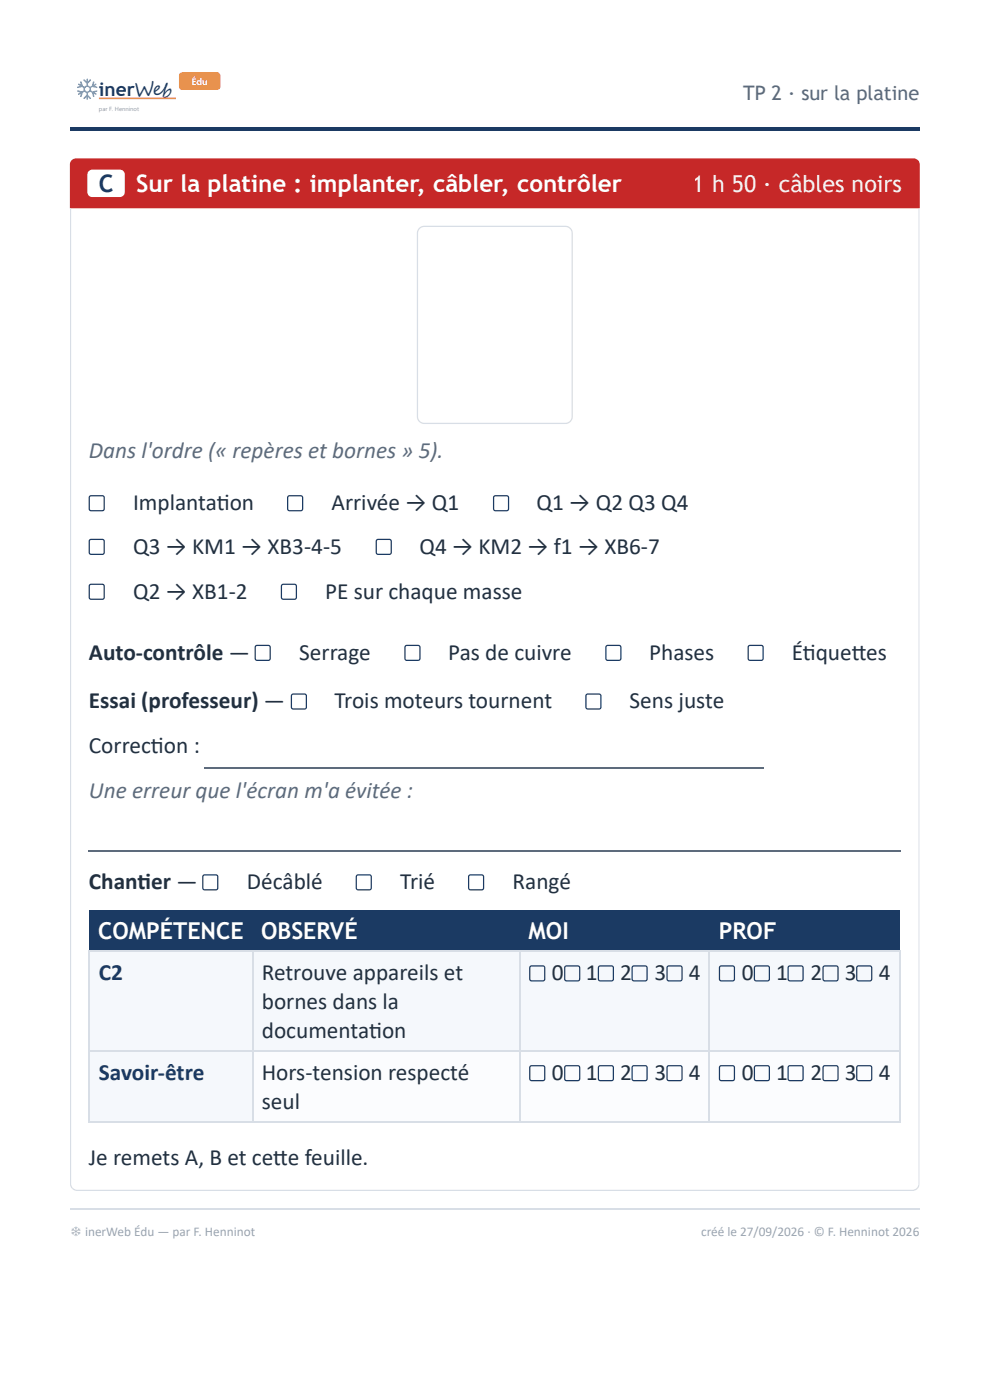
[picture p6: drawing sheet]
<svg xmlns="http://www.w3.org/2000/svg" width="210mm" height="297mm" viewBox="0 0 210 297" stroke-linecap="round" stroke-linejoin="round" font-family="sans-serif">
<path d="M14.8 27h180.2v.8h-180.2z" fill="#1b3a63"/>
<path d="M15.2 34l.9-.4h177.6a1.32 1.32 0 0 1 1.3 1.3v9.3h-180.2v-9.3z" fill="#c62828"/>
<g fill="#d8dee6">
<path d="M14.8 251.7h180.2v1h-180.2z"/>
<path d="M194 44.2h1v208.5h-1z"/>
<path d="M14.8 44.2h1v208.5h-1z"/>
</g>
<path d="M88.9 48.4l.5-.3 .6-.1h29.9a1.46 1.46 0 0 1 1.4 1.5v38.9a1.46 1.46 0 0 1-1.4 1.4h-29.9a1.46 1.46 0 0 1-1.5-1.4v-38.9l.1-.6z" fill="none" stroke="#d8dee6" stroke-width=".26"/>
<path d="M18.8 180.6h172.2" fill="none" stroke="#5d6b7c" stroke-width=".26"/>
<g fill="#1b3a63">
<path d="M19 193.1h34.4v8.5h-34.4z"/>
<path d="M53.4 193.1h56.9v8.5h-56.9z"/>
<path d="M110.3 193.1h40.2v8.5h-40.2z"/>
<path d="M150.5 193.1h40.3v8.5h-40.3z"/>
</g>
<g fill="#f5f8fc">
<path d="M19 201.6h34.4v21.2h-34.4z"/>
<path d="M53.4 201.6h56.9v21.2h-56.9z"/>
<path d="M110.3 201.6h40.2v21.2h-40.2z"/>
<path d="M150.5 201.6h40.3v21.2h-40.3z"/>
</g>
<g fill="#fbfcfe">
<path d="M19 222.8h34.4v15.1h-34.4z"/>
<path d="M53.4 222.8h56.9v15.1h-56.9z"/>
<path d="M110.3 222.8h40.2v15.1h-40.2z"/>
<path d="M150.5 222.8h40.3v15.1h-40.3z"/>
</g>
<path d="M19 222.8h34.4v15.1h-34.4z" fill="#f5f8fc"/>
<path d="M18.8 201.7h172.2M18.9 201.6v36.5M53.6 201.6v36.5M110.2 201.6v36.5M150.4 201.6v36.5M190.9 201.6v36.5M18.8 222.9h172.2M18.8 238h172.2M14.8 256.5h180.2" fill="none" stroke="#d8dee6" stroke-width=".26"/>
<path d="M21 20.8h16.3" fill="none" stroke="#e8914a" stroke-width=".38"/>
<path d="M38.2 15.5l.5-.2h7.3a.75 .75 0 0 1 .7 .8v2.2a.75 .75 0 0 1-.7 .8h-7.3a.75 .75 0 0 1-.8-.8v-2.2z" fill="#e8914a"/>
<path d="M18.8 36.3l.8-.3h5.8a1.06 1.06 0 0 1 1.1 1v3.7a1.06 1.06 0 0 1-1.1 1.1h-5.8a1.06 1.06 0 0 1-1.1-1.1v-3.7z" fill="#fff"/>
<g fill="none" stroke="#1b3a63" stroke-width=".26">
<path d="M19 105.3l.3-.1 2.7 .1 .1 .3-.1 2.6-.3 .1-2.7-.1-.1-.2zM19 114.5l.3-.1 2.7 .1 .1 .3-.1 2.7-.3 .1-2.7-.1-.1-.3zM61.1 105.3l.3-.1 2.6 .1 .2 .3-.2 2.6-.2 .1-2.7-.1-.1-.2zM79.9 114.5l.3-.1 2.6 .1 .1 .3-.1 2.7-.3 .1-2.6-.1-.1-.3zM104.8 105.3l.2-.1 2.7 .1 .1 .3-.1 2.6-.3 .1-2.6-.1-.2-.2zM19 124.1l.3-.1 2.7 .1 .1 .3-.1 2.6-.3 .1-2.7-.1-.1-.3zM54.2 137l.3-.1 2.7 .1 .1 .3-.1 2.7-.3 .1-2.7-.1-.1-.3zM59.8 124.1l.3-.1 2.6 .1 .1 .3-.1 2.6-.3 .1-2.6-.1-.1-.3zM86 137l.3-.1 2.6 .1 .1 .3-.1 2.7-.3 .1-2.6-.1-.1-.3zM128.6 137l.3-.1 2.6 .1 .1 .3-.1 2.7-.3 .1-2.6-.1-.1-.3zM158.7 137l.3-.1 2.7 .1 .1 .3-.1 2.7-.3 .1-2.7-.1-.1-.3zM61.9 147.4l.3-.2 2.6 .2 .2 .2-.2 2.7-.2 .1-2.7-.1-.1-.3z"/>
<path d="M124.3 147.4l.3-.2 2.7 .2 .1 .2-.1 2.7-.3 .1-2.7-.1-.1-.3zM43.1 185.7l.3-.1 2.7 .1 .1 .3-.1 2.7-.3 .1-2.7-.1-.1-.3zM75.7 185.7l.2-.1 2.7 .1 .1 .3-.1 2.7-.3 .1-2.6-.1-.2-.3zM99.5 185.7l.2-.1 2.7 .1 .1 .3-.1 2.7-.3 .1-2.6-.1-.1-.3zM112.4 205l.3-.1 2.7 .1 .1 .3-.1 2.7-.3 .1-2.7-.1-.1-.3zM119.8 205l.3-.1 2.7 .1 .1 .3-.1 2.7-.3 .1-2.7-.1-.1-.3zM127 205l.3-.1 2.6 .1 .1 .3-.1 2.7-.3 .1-2.6-.1-.1-.3zM134.1 205l.3-.1 2.7 .1 .1 .3-.1 2.7-.3 .1-2.7-.1-.1-.3zM141.5 205l.3-.1 2.7 .1 .1 .3-.1 2.7-.3 .1-2.7-.1-.1-.3zM152.6 205l.3-.1 2.7 .1 .1 .3-.1 2.7-.3 .1-2.7-.1-.1-.3zM160.1 205l.2-.1 2.7 .1 .1 .3-.1 2.7-.3 .1-2.6-.1-.2-.3zM167.2 205l.3-.1 2.6 .1 .2 .3-.2 2.7-.2 .1-2.7-.1-.1-.3z"/>
<path d="M174.6 205l.3-.1 2.7 .1 .1 .3-.1 2.7-.3 .1-2.7-.1-.1-.3zM181.8 205l.2-.1 2.7 .1 .1 .3-.1 2.7-.3 .1-2.6-.1-.2-.3zM112.4 226.2l.3-.1 2.7 .1 .1 .3-.1 2.6-.3 .2-2.7-.2-.1-.2zM119.8 226.2l.3-.1 2.7 .1 .1 .3-.1 2.6-.3 .2-2.7-.2-.1-.2zM127 226.2l.3-.1 2.6 .1 .1 .3-.1 2.6-.3 .2-2.6-.2-.1-.2zM134.1 226.2l.3-.1 2.7 .1 .1 .3-.1 2.6-.3 .2-2.7-.2-.1-.2zM141.5 226.2l.3-.1 2.7 .1 .1 .3-.1 2.6-.3 .2-2.7-.2-.1-.2zM152.6 226.2l.3-.1 2.7 .1 .1 .3-.1 2.6-.3 .2-2.7-.2-.1-.2zM160.1 226.2l.2-.1 2.7 .1 .1 .3-.1 2.6-.3 .2-2.6-.2-.2-.2zM167.2 226.2l.3-.1 2.6 .1 .2 .3-.2 2.6-.2 .2-2.7-.2-.1-.2zM174.6 226.2l.3-.1 2.7 .1 .1 .3-.1 2.6-.3 .2-2.7-.2-.1-.2zM181.8 226.2l.2-.1 2.7 .1 .1 .3-.1 2.6-.3 .2-2.6-.2-.2-.2z"/>
</g>
<path d="M43.4 162.9h118.5" fill="none" stroke="#5d6b7c" stroke-width=".26"/>
<text font-size="5.1" fill="#1b3a63" x="21" y="40.7">C</text>
<text font-size="5.1" fill="#fff" x="28.9" y="40.7">Sur la platine : implanter, câbler, contrôler</text>
<g font-size="4.9" fill="#fff">
<text x="146.9" y="40.7">1 h 50 · câbles noirs</text>
<text x="20.8" y="199.2">COMPÉTENCE</text>
<text x="55.4" y="199.2">OBSERVÉ</text>
<text x="112.1" y="199.2">MOI</text>
<text x="152.4" y="199.2">PROF</text>
</g>
<g font-size="4.9" fill="#5d6b7c">
<text x="18.8" y="97.1">Dans l'ordre (« repères et bornes » 5).</text>
<text x="18.8" y="169.3">Une erreur que l'écran m'a évitée :</text>
</g>
<g font-size="4.9" fill="#22303f">
<text x="28.2" y="108.2">Implantaton</text>
<text x="46" y="108.2">i</text>
<text x="70.3" y="108.2">Arrivée → Q1</text>
<text x="113.8" y="108.2">Q1 → Q2 Q3 Q4</text>
<text x="28.2" y="117.5">Q3 → KM1 → XB3-4-5</text>
<text x="88.9" y="117.5">Q4 → KM2 → f1 → XB6-7</text>
<text x="28.2" y="127">Q2 → XB1-2</text>
<text x="68.9" y="127">PE sur chaque masse</text>
<text x="18.8" y="140">Auto-contrôle —</text>
<text x="63.4" y="140">Serrage</text>
<text x="95" y="140">Pas de cuivre</text>
<text x="137.6" y="140">Phases</text>
<text x="167.8" y="140">Étquetes</text>
<text x="170.2" y="140">i</text>
<text x="180.6" y="140">t</text>
<text x="18.8" y="150.3">Essai (professeur) —</text>
<text x="70.9" y="150.3">Trois moteurs tournent</text>
<text x="133.5" y="150.3">Sens juste</text>
<text x="18.8" y="159.8">Correcton :</text>
<text x="32" y="159.8">i</text>
<text x="18.8" y="188.6">Chanter —</text>
<text x="29.2" y="188.6">i</text>
<text x="52.4" y="188.6">Décâblé</text>
<text x="84.8" y="188.6">Trié</text>
<text x="108.7" y="188.6">Rangé</text>
<text x="55.5" y="208">Retrouve appareils et</text>
<text x="117" y="208">0</text>
<text x="124.2" y="208">1</text>
<text x="131.5" y="208">2</text>
<text x="138.8" y="208">3</text>
<text x="146" y="208">4</text>
<text x="157.3" y="208">0</text>
<text x="164.5" y="208">1</text>
<text x="171.8" y="208">2</text>
<text x="179.1" y="208">3</text>
<text x="186.3" y="208">4</text>
<text x="55.5" y="214">bornes dans la</text>
<text x="55.5" y="220.1">documentaton</text>
<text x="78.2" y="220.1">i</text>
<text x="55.5" y="229.1">Hors-tension respecté</text>
<text x="117" y="229.1">0</text>
<text x="124.2" y="229.1">1</text>
<text x="131.5" y="229.1">2</text>
<text x="138.8" y="229.1">3</text>
<text x="146" y="229.1">4</text>
<text x="157.3" y="229.1">0</text>
<text x="164.5" y="229.1">1</text>
<text x="171.8" y="229.1">2</text>
<text x="179.1" y="229.1">3</text>
<text x="186.3" y="229.1">4</text>
<text x="55.5" y="235.2">seul</text>
<text x="18.8" y="247.1">Je remets A, B et cete feuille.</text>
<text x="57.9" y="247.1">t</text>
</g>
<g font-size="4.9" fill="#1b3a63">
<text x="21" y="208">C2</text>
<text x="21" y="229.1">Savoir-être</text>
</g>
<g font-size="4.5" fill="#1b3a63">
<text x="15.3" y="20.6">❄</text>
<text x="15.3" y="20.6">️</text>
</g>
<text font-size="4.2" fill="#5d6b7c" x="157.6" y="21.2">TP 2 · sur la platine</text>
<text font-size="4" fill="#1b3a63" x="21" y="20.3">inerWeb</text>
<g font-size="2.8" fill="#9aa5b1">
<text x="14.9" y="262.2">❄ inerWeb Édu — par F. Henninot</text>
<text x="148.7" y="262.2">créé le 27/09/2026 · © F. Henninot 2026</text>
</g>
<text font-size="2" fill="#fff" x="40.6" y="18">Édu</text>
<text font-size="1.3" fill="#999" x="21" y="23.6">par F. Henninot</text>
</svg>
